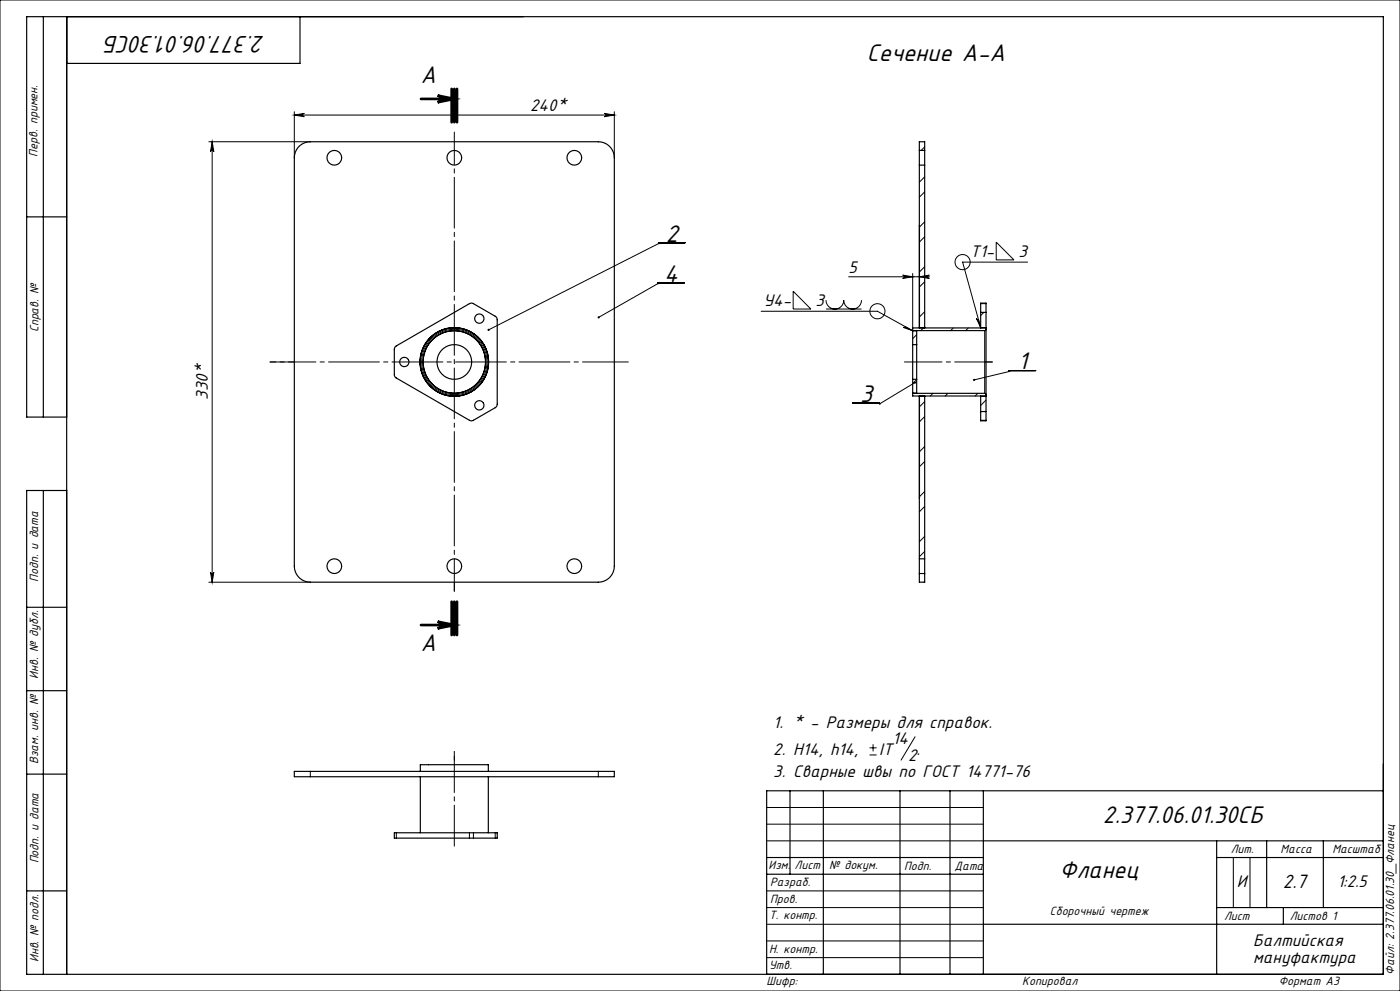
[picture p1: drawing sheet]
<svg xmlns="http://www.w3.org/2000/svg" width="420mm" height="297mm" viewBox="0 0 420 297" stroke-linecap="round" stroke-linejoin="round" font-family="sans-serif">
<g fill="none" stroke="#000" stroke-width=".3">
<path d="M0 0h420v297h-420zM88.3 34.5l3-.5a.5 .5 0 0 0-.5 .5 .5 .5 0 0 0 .5 .5zM88.3 33.5v13.8M88.3 34.5h96M181.3 34l3 .5-3 .5a.5 .5 0 0 0 .5-.5 .5 .5 0 0 0-.5-.5zM184.3 33.5v13.8M62.6 42.5h30.5M63.6 42.5l.5 3a.5 .5 0 0 0-.5-.5 .5 .5 0 0 0-.5 .5zM63.6 42.5v132M277.4 53l-1.6 1.6M277.4 57.5l-1.6 1.6M277.4 44l-1.1 1.1"/>
<path d="M197.5 73h.1M197.5 72.7h8M197.5 73l-50.9 25.9M277.4 66.5l-1.6 1.5M277.4 79.9l-1.6 1.6M277.4 71l-1.6 1.5M298.9 72.6l5.3 5.3h-5.3zM308.3 78.6h-19.5l5.4 19.6M197.3 85h.1M197.3 84.7h8M197.3 85l-17.7 10.1M228.4 93.3h34.8l10.6 5.8"/>
<path d="M238 87.3l5.3 5.3h-5.3zM247.8 90a2.66 2.66 0 0 0 2.7 2.6 2.66 2.66 0 0 0 2.6-2.6 2.66 2.66 0 0 0 2.7 2.6 2.66 2.66 0 0 0 2.6-2.6M247.8 92.6h10.6M254.6 83h24.2M270.8 82.5l3 .5-3 .5a.5 .5 0 0 0 .5-.5 .5 .5 0 0 0-.5-.5zM270.9 98.1l.7-.2 2.2 1.2zM273.8 82v16.3M275.8 83l3-.5a.5 .5 0 0 0-.5 .5 .5 .5 0 0 0 .5 .5zM277.4 93.4l-1.6 1.6M277.4 84.4l-1.6 1.6M277.4 97.9l-1.2 1.2M286 98.3l-.8 .8"/>
<path d="M290.5 98.3l-.8 .8M292.9 95.4l.6 .3 .7 2.5zM294.2 91h1.6M295.2 93.6l-1 1M295.4 99.1v18.8M274.5 114.7l-10.7 6.4M275 100.3l-1.2 1.2M275 113.8l-1.2 1.2M279.9 117.9l-.8 .8M284.4 117.9l-.8 .8M293.3 117.9l-.8 .8M295.8 119.9l-1.6 1.6"/>
<path d="M302.7 111.3h.1M302.7 111.1h8M302.7 111.3l-10.5 2.6M255.8 120.8h8M263.8 121.1h.1M277.4 120.4l-1.6 1.5M277.4 133.8l-1.6 1.6M277.4 124.8l-1.6 1.6M277.4 138.3l-1.6 1.6M294.2 126h1.6M277.4 147.3l-1.6 1.6M277.4 151.8l-1.6 1.6"/>
<path d="M62.6 174.5h30.5M63.1 171.5a.5 .5 0 0 0 .5 .5 .5 .5 0 0 0 .5-.5l-.5 3zM277.4 160.8l-1.6 1.6M277.4 165.3l-1.6 1.6M277.4 174.2l-.2 .3M93.1 231.2v1.6M179.5 231.2v1.6M260.9 226.3h2.1M260.9 224.1h2.1M261.9 223.1v2.1M274.5 220.8l-4.2 7M118.9 249.6v1.6"/>
<path d="M140.8 249.6v1.6M142 249.6v1.6M148.6 249.6v1.6M230 242h65M230 247h65M230 252h65M370 257v15M375 257v15M230 277h65M230 272h65M230 267h65M230 287h65"/>
<path d="M230 282h65"/>
<circle cx="288.8" cy="78.6" r="2.27"/>
<circle cx="263.2" cy="93.3" r="2.27"/>
<circle cx="136.3" cy="108.5" r="9.8"/>
</g>
<path d="M131.3 28.6l5 1-5 1a1 1 0 0 0 .9-1 1 1 0 0 0-.9-1zM131.3 186.3l5 1-5 1a1 1 0 0 0 .9-1 1 1 0 0 0-.9-1z" fill="none" stroke="#000" stroke-width=".8" stroke-linecap="butt"/>
<path d="M126.3 29.6h10M135.5 26.6v10M136.3 26.6v10M137.1 26.6v10M126.3 187.3h10M135.5 180.3v10M136.3 180.3v10M137.1 180.3v10z" fill="none" stroke="#000" stroke-width=".8"/>
<path d="M295.4 108.5h2.3M136.3 174.5v2.7" fill="none" stroke="#000" stroke-width=".3" stroke-dasharray="15.2 1.3 1.3 1.3"/>
<path d="M297.7 108.5h-26.4" fill="none" stroke="#000" stroke-width=".3" stroke-dasharray="15.2 1.3 1.3 1.3" stroke-dashoffset="3.9"/>
<path d="M88.3 108.5h-7.3" fill="none" stroke="#000" stroke-width=".3" stroke-dasharray="15.2 1.3 1.3 1.3" stroke-dashoffset="13.5"/>
<path d="M81 108.5h107.5" fill="none" stroke="#000" stroke-width=".3" stroke-dasharray="15.2 1.3 1.3 1.3" stroke-dashoffset="1.5"/>
<path d="M136.3 177.2v-137.6" fill="none" stroke="#000" stroke-width=".3" stroke-dasharray="15.2 1.3 1.3 1.3" stroke-dashoffset="5.5"/>
<path d="M136.3 229.2v-3.9" fill="none" stroke="#000" stroke-width=".3" stroke-dasharray="15.2 1.3 1.3 1.3" stroke-dashoffset="15.2"/>
<path d="M136.3 225.3v28.3" fill="none" stroke="#000" stroke-width=".3" stroke-dasharray="15.2 1.3 1.3 1.3" stroke-dashoffset="3"/>
<g fill="none" stroke="#000" stroke-width=".35">
<path d="M13 5v120M20 5v287M90 5v14h-70M89.4 44.2a4.8 4.8 0 0 1 3.7-1.7h86.4a4.8 4.8 0 0 1 4.8 4.8v122.4a4.8 4.8 0 0 1-4.8 4.8h-86.4a4.8 4.8 0 0 1-4.8-4.8v-122.4a4.8 4.8 0 0 1 1.1-3.1zM275.8 45.1v4.4M275.8 45.1v-2.6h1.6v2.6M275.8 49.5v18.2M275.8 49.5h1.6M275.8 45.1h1.6M277.4 45.1v4.4M277.4 49.5v48.8M8 65h12"/>
<path d="M275.8 67.7v30.6M273.8 99.1h1.2v4.2M294.2 98.2v.1M294.2 98.2v-7.4h1.6v7.4M294.2 98.2h1.6M294.2 93.6h1.6M295.8 98.2v.1M295.8 98.7l-.4 .4h-21.6M295.8 98.7v19.6M295.8 98.3h-22v5M295.8 98.3v.4M118.6 103.9l22.5-13 .9 .1 6.6 3.8 .4 .4 .2 .6v25.3l-.2 .6-7 4.3-.9 .1-22.2-12.8-.4-.4-.2-.6v-7.6z"/>
<path d="M273.8 103.3v10.4M273.8 117.9h21.6l.4 .4M273.8 103.3h1.2M273.8 113.7h1.2M273.8 113.7v5h22M275 103.3v10.4M275 113.7v4.1h-1.2M275.8 118.7v30.6M275.8 118.7h1.6M277.4 118.7v48.8M294.2 118.7v.1M294.2 118.8v7.3h1.6v-7.3"/>
<path d="M294.2 118.8h1.6M295.8 118.7v.1M295.8 118.3v.4M20 125h-12v-120h407v287h-407v-145h12M294.2 123.3h1.6M13 147v145M275.8 149.3v18.2M275.8 167.5v4.4M275.8 171.9v2.6h1.6v-2.6M275.8 167.5h1.6M275.8 171.9h1.6M277.4 167.5v4.4"/>
<path d="M8 182h12M8 207h12M8 232h12M88.3 231.2h96v1.6h-96zM126.1 231.2v-2h20.4v2M126.1 232.8v16.8M146.5 232.8v16.8M237 237v25M247 237v55M270 237v55M285 237v55M295 237v55"/>
<path d="M415 237h-185v55M118.3 249.6h30.9v1.6h-30.9zM230 257h65M295 252h120M365 252v40M365 257h50M380 252v20M397 252v20M8 267h12M230 262h65M295 277h120M365 272h50"/>
<path d="M385 272v5"/>
<circle cx="100.3" cy="47.3" r="2.2"/>
<circle cx="136.3" cy="47.3" r="2.2"/>
<circle cx="172.3" cy="47.3" r="2.2"/>
<circle cx="143.8" cy="95.5" r="1.4"/>
<circle cx="121.3" cy="108.5" r="1.4"/>
<circle cx="136.3" cy="108.5" r="10.3"/>
<circle cx="136.3" cy="108.5" r="5.2"/>
<circle cx="136.3" cy="108.5" r="9.4"/>
<circle cx="136.3" cy="108.5" r="10.2"/>
<circle cx="143.8" cy="121.5" r="1.4"/>
<circle cx="100.3" cy="169.7" r="2.2"/>
<circle cx="136.3" cy="169.7" r="2.2"/>
<circle cx="172.3" cy="169.7" r="2.2"/>
</g>
<g fill="#000">
<path d="M88.3 34.5l3-.5a.5 .5 0 0 0-.5 .5 .5 .5 0 0 0 .5 .5zM181.3 34l3 .5-3 .5a.5 .5 0 0 0 .5-.5 .5 .5 0 0 0-.5-.5z"/>
<path d="M131.3 28.6l5 1-5 1a1 1 0 0 0 .9-1 1 1 0 0 0-.9-1zM131.3 186.3l5 1-5 1a1 1 0 0 0 .9-1 1 1 0 0 0-.9-1z"/>
<path d="M63.6 42.5l.5 3a.5 .5 0 0 0-.5-.5 .5 .5 0 0 0-.5 .5zM63.1 171.5a.5 .5 0 0 0 .5 .5 .5 .5 0 0 0 .5-.5l-.5 3z"/>
<path d="M146.3 98.6v.4l.3-.1-.3 .1a.33 .33 0 0 0 .5 .1 .33 .33 0 0 0 0-.4 .33 .33 0 0 0-.5-.1zM179.4 94.9l-.1 .4 .3-.2-.3 .2a.33 .33 0 0 0 .5 .1 .33 .33 0 0 0 .1-.5 .33 .33 0 0 0-.5 0zM274.3 114.4a.33 .33 0 0 0-.1 .5 .33 .33 0 0 0 .5 0 .33 .33 0 0 0 .1-.4l-.3 .2 .3-.2zM292 113.6l-.1 .3h.3h-.3a.33 .33 0 0 0 .5 .3 .33 .33 0 0 0 .1-.5 .33 .33 0 0 0-.5-.1z"/>
<path d="M270.8 82.5l3 .5-3 .5a.5 .5 0 0 0 .5-.5 .5 .5 0 0 0-.5-.5zM275.8 83l3-.5a.5 .5 0 0 0-.5 .5 .5 .5 0 0 0 .5 .5z"/>
<path d="M270.9 98.1l.7-.2 2.2 1.2zM292.9 95.4l.6 .3 .7 2.5z"/>
</g>
<g font-size="8">
<text x="79.5" y="10.7" transform="rotate(-180 79.5 10.7)">2.377.06.01.30СБ</text>
<text x="260.1" y="18.2">Сечение A-A</text>
<text x="126.3" y="24.9">A</text>
<text x="199.7" y="72.4">2</text>
<text x="199.3" y="84.4">4</text>
<text x="305.4" y="110.7">1</text>
<text x="258" y="120.4">3</text>
<text x="126.3" y="195.2">A</text>
<text x="330.9" y="246.6">2.377.06.01.30СБ</text>
<text x="317.8" y="263.1">Фланец</text>
</g>
<text font-size="6.4" x="384.9" y="266">2.7</text>
<g font-size="5.6">
<text x="159" y="33.2">240*</text>
<text x="291" y="77">Т1-</text>
<text x="305.6" y="77">3</text>
<text x="254.6" y="81.7">5</text>
<text x="229" y="91.7">У4-</text>
<text x="244.7" y="91.7">3</text>
<text x="62.4" y="119.8" transform="rotate(-90 62.4 119.8)">330*</text>
<text x="232" y="218.1">1. * - Размеры для справок.</text>
<text x="232" y="226.2">2. Н14, h14,</text>
<text x="263.7" y="226.2">IT</text>
<text x="267.7" y="223">14</text>
<text x="272.4" y="227.9">2</text>
<text x="275" y="226.2">.</text>
<text x="232" y="232.8">3. Сварные швы по ГОСТ 14771-76</text>
<text x="371.1" y="265.7">И</text>
<text x="401.2" y="265.8">1:2.5</text>
<text x="376" y="283.6">Балтийская</text>
<text x="376" y="288.5">мануфактура</text>
</g>
<g font-size="4">
<text x="11.3" y="46.9" transform="rotate(-90 11.3 46.9)">Перв. примен.</text>
<text x="11.5" y="99.6" transform="rotate(-90 11.5 99.6)">Справ. №</text>
<text x="11.4" y="174.4" transform="rotate(-90 11.4 174.4)">Подп. и дата</text>
<text x="11.5" y="203.4" transform="rotate(-90 11.5 203.4)">Инв. № дубл.</text>
<text x="11.5" y="229" transform="rotate(-90 11.5 229)">Взам. инв. №</text>
<text x="369.2" y="255.6">Лит.</text>
<text x="384.2" y="255.6">Масса</text>
<text x="399.7" y="255.6">Масштаб</text>
<text x="11.5" y="258.8" transform="rotate(-90 11.5 258.8)">Подп. и дата</text>
<text x="230.6" y="260.5">Изм.</text>
<text x="238.4" y="260.5">Лист</text>
<text x="248.7" y="260.5">№ докум.</text>
<text x="271.3" y="260.6">Подп.</text>
<text x="286.4" y="260.6">Дата</text>
<text x="231" y="265.6">Разраб.</text>
<text x="230.7" y="275.4">Т. контр.</text>
<text x="231" y="270.8">Пров.</text>
<text x="314.9" y="274.1">Сборочный чертеж</text>
<text x="367.2" y="275.6">Лист</text>
<text x="386.9" y="275.6">Листов 1</text>
<text x="230.7" y="285.6">Н. контр.</text>
<text x="11.5" y="288.4" transform="rotate(-90 11.5 288.4)">Инв. № подл.</text>
<text x="230.7" y="290.4">Утв.</text>
<text x="418.3" y="292.1" transform="rotate(-90 418.3 292.1)">Файл: 2.377.06.01.30_Фланец</text>
<text x="230" y="295.3">Шифр:</text>
<text x="306.7" y="295.3">Копировал</text>
<text x="383.6" y="295.1">Формат A3</text>
</g>
</svg>
